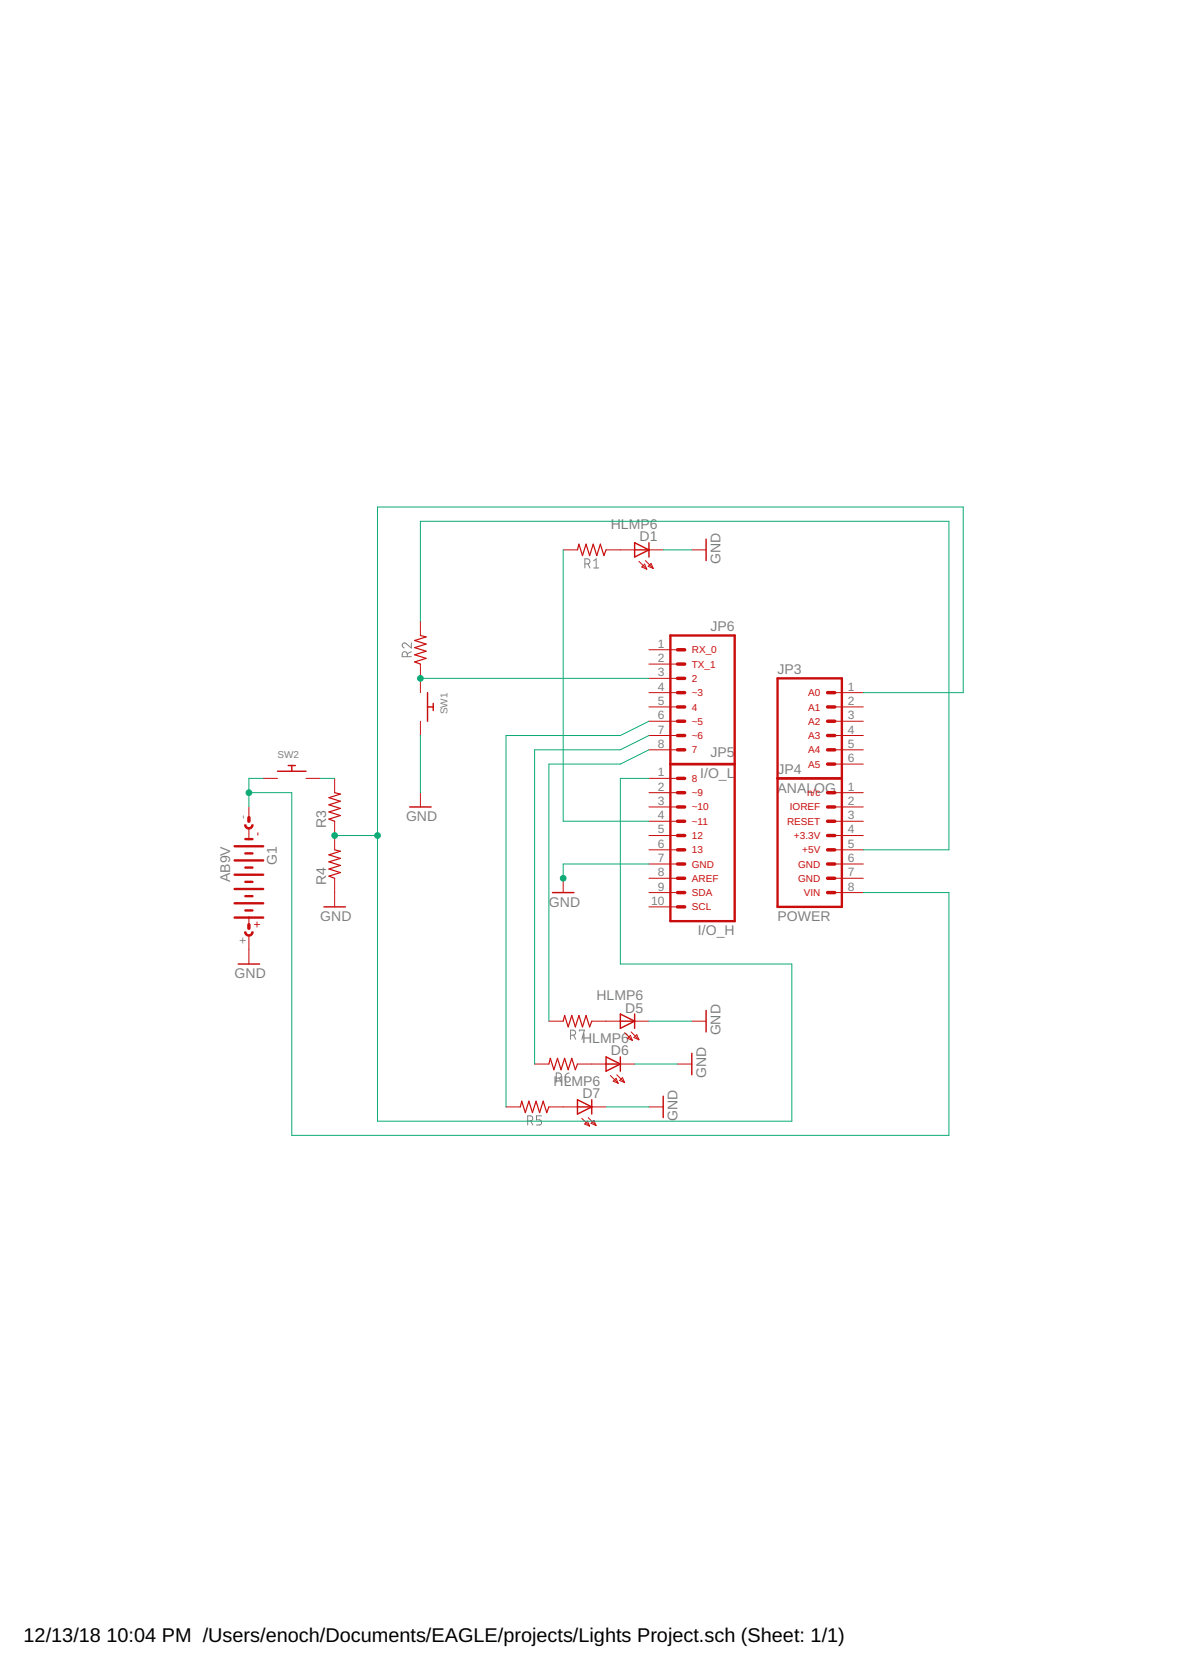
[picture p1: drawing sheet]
<svg xmlns="http://www.w3.org/2000/svg" width="210mm" height="297mm" viewBox="0 0 210 297" stroke-linecap="round" stroke-linejoin="round" font-family="sans-serif">
<g fill="none" stroke="#808080" stroke-width=".18">
<path d="M105.5 99.7l.5-.4v1.7M72.4 116.7v-.4a.46 .46 0 0 0-.5-.5 .46 .46 0 0 0-.4 .5v.4h1.6M73.1 114.3v.9l-.9-.8a.44 .44 0 0 0-.7 .2 .44 .44 0 0 0 .3 .6M73.1 115.8l-.7 .4M103.9 100.2h.5a.46 .46 0 0 0 .5-.4 .46 .46 0 0 0-.5-.5h-.5v1.7M104.5 100.2l.4 .8M105.5 101h.9M93.8 199.3h.5a.46 .46 0 0 0 .4-.5 .46 .46 0 0 0-.4-.4h-.5v1.6M94.3 199.3l.4 .7M96.2 198.4h-.8v.7h.5a.46 .46 0 0 1 .4 .4 .46 .46 0 0 1-.4 .5h-.5M98.9 191.6h.4a.46 .46 0 0 0 .5-.4 .46 .46 0 0 0-.5-.5h-.4v1.7M99.4 191.6l.4 .8"/>
<path d="M100.4 191.5h.6a.45 .45 0 0 1 .3 .4 .45 .45 0 0 1-.4 .5 .45 .45 0 0 1-.5-.5zM101.2 190.7l-.3 .1a.68 .68 0 0 0-.5 .7M101.4 184h.5a.46 .46 0 0 0 .4-.4 .46 .46 0 0 0-.4-.5h-.5v1.6M102 184l.3 .7M103 183.3v-.2h.9l-.5 1.6"/>
</g>
<g fill="none" stroke="#c90d0c" stroke-width=".42">
<path d="M119.1 113h11.5v50.7h-11.5zM119.1 135.8h11.5M138.2 138.4h11.4M138.2 120.6h11.4v40.6h-11.4zM41.7 150.4h5.1M41.7 153h5.1M41.7 155.5h5.1M41.7 158h5.1M43.6 149.2h1.3M43.6 151.7h1.3M43.6 154.2h1.3M43.6 156.8h1.3"/>
<path d="M43.6 159.3h1.3M41.7 163.1h5.1M41.7 160.6h5.1M43.6 161.8h1.3"/>
</g>
<g fill="none" stroke="#c90d0c" stroke-width=".18">
<path d="M100.1 97.7h2.5M107.7 97.7h5.1M113.6 99.8l1.4 1.4M114.7 99.7l1.4 1.3M115.3 97.7h2.6M123 97.7h2.5M74.7 110.4v2.6M74.7 118v5.1M114.6 100.3l.4 .9-.9-.4zM115.2 100.7l.5-.5 .4 .8zM115.3 118h5.1M115.3 115.5h5.1"/>
<path d="M46.8 138.4h2.5M54.4 138.4h2.5M59.5 138.4v2.5M74.7 128.2v2.5M115.3 138.4h5.1M115.3 123.1h5.1M115.3 125.7h5.1M115.3 128.2h5.1M115.3 130.7h5.1M115.3 133.3h5.1M115.3 120.6h5.1M148.4 123.1h5"/>
<path d="M148.4 125.7h5M148.4 128.2h5M148.4 130.7h5M148.4 133.3h5M148.4 135.8h5M44.2 143.4v2.6M44.2 147.3v1.9M59.5 146v5.1M59.5 156.1v5.1M74.7 140.9v2.5M100.1 156.1v2.6M115.3 158.7h5.1"/>
<path d="M115.3 156.1h5.1M115.3 153.6h5.1M115.3 151.1h5.1M115.3 148.5h5.1M115.3 146h5.1M115.3 143.4h5.1M115.3 140.9h5.1M148.4 158.7h5M148.4 156.1h5M148.4 153.6h5M148.4 151.1h5M148.4 148.5h5"/>
<path d="M148.4 146h5M148.4 143.4h5M148.4 140.9h5M44.2 163.1v1.3M44.2 166.3v5.1M115.3 161.2h5.1M89.9 196.8h2.6M95 189.1h2.6M97.6 196.8h5M97.6 181.5h2.5M102.6 189.1h5.1M103.4 198.8l1.4 1.4"/>
<path d="M103.9 199.8l.5-.5 .4 .9zM104.5 198.7l1.4 1.4M105.2 196.8h2.5M105.2 181.5h5.1M105.6 199.2l.3 .9-.8-.4zM108.5 191.2l1.4 1.4M109 192.2l.5-.5 .4 .9zM109.6 191.1l1.4 1.3M110.3 189.1h2.5M110.6 191.6l.4 .8-.9-.3zM111 183.6l1.4 1.4M111.5 184.6l.5-.5 .4 .9z"/>
<path d="M112.2 183.4l1.4 1.4M112.8 181.5h2.5M113.2 183.9l.4 .9-.9-.4zM115.3 196.8h2.6M120.4 189.1h2.6M123 181.5h2.5"/>
</g>
<g fill="#c90d0c" stroke="#c90d0c" stroke-width=".18">
<path d="M43.5 165.7h.2a.51 .51 0 0 0 .5 .5 .51 .51 0 0 0 .5-.5h.3a.76 .76 0 0 1-.8 .7 .76 .76 0 0 1-.7-.7z" fill-rule="evenodd"/>
<path d="M43.5 146.6h.2a.51 .51 0 0 0 .5 .5 .51 .51 0 0 0 .5-.5h.3a.76 .76 0 0 1-.8 .8 .76 .76 0 0 1-.7-.8z" fill-rule="evenodd"/>
</g>
<g fill="none" stroke="#c90d0c" stroke-width=".61">
<path d="M120.4 118h1.3M120.4 115.5h1.3M120.4 128.2h1.3M120.4 125.7h1.3M120.4 123.1h1.3M120.4 133.3h1.3M120.4 130.7h1.3M120.4 138.4h1.3M120.4 120.6h1.3M147.1 128.2h1.3M147.1 125.7h1.3M147.1 123.1h1.3"/>
<path d="M147.1 133.3h1.3M147.1 130.7h1.3M147.1 135.8h1.3M44.2 145.4v.6M120.4 156.1h1.3M120.4 158.7h1.3M120.4 151.1h1.3M120.4 153.6h1.3M120.4 148.5h1.3M120.4 146h1.3M120.4 143.4h1.3M120.4 140.9h1.3"/>
<path d="M147.1 156.1h1.3M147.1 158.7h1.3M147.1 151.1h1.3M147.1 153.6h1.3M147.1 148.5h1.3M147.1 146h1.3M147.1 143.4h1.3M147.1 140.9h1.3M44.2 164.4v.6M120.4 161.2h1.3"/>
</g>
<g fill="none" stroke="#c90d0c" stroke-width=".25">
<path d="M112.8 96.5l2.5 1.2-2.5 1.3zM112.8 97.7h2.5M115.3 96.5v2.5M125.5 95.8v3.9M49.3 137.1h5.1M51.2 136.1h1.3M51.9 136.1v1M76 123.1v5.1M76 125.7h1M77 125v1.3M72.8 143.4h3.8M98.2 158.7h3.8"/>
<path d="M42.3 171.4h3.8M57.6 161.2h3.8M125.5 179.6v3.8M102.6 195.5l2.6 1.3-2.6 1.2zM102.6 196.8h2.6M105.2 195.5v2.5M107.7 187.9l2.6 1.2-2.6 1.3zM107.7 189.1h2.6M110.3 180.3l2.5 1.2-2.5 1.3zM110.3 187.9v2.5M110.3 181.5h2.5M112.8 180.3v2.5"/>
<path d="M117.9 194.9v3.8M123 187.2v3.9"/>
</g>
<path d="M102.6 97.7l.3-1 .6 2.1 .7-2.1 .6 2.1 .6-2.1 .7 2.1 .6-2.1 .6 2.1 .4-1.1M74.7 113l1 .2-2 .7 2 .6-2 .6 2 .7-2 .6 2 .6-2 .7 1 .3M59.5 140.9l1 .3-2 .6 2 .6-2 .7 2 .6-2 .6 2 .7-2 .6 1 .4M59.5 151.1l1 .2-2 .7 2 .6-2 .6 2 .6-2 .7 2 .6-2 .6 1 .4M92.5 196.8l.2-1.1 .7 2.1 .6-2.1 .6 2.1 .7-2.1 .6 2.1 .6-2.1 .7 2.1 .4-1M97.6 189.1l.2-1 .6 2.1 .7-2.1 .6 2.1 .7-2.1 .6 2.1 .6-2.1 .7 2.1 .3-1.1M100.1 181.5l.3-1 .6 2 .6-2 .7 2 .6-2 .6 2 .7-2 .6 2 .4-1" fill="none" stroke="#c90d0c" stroke-width=".21"/>
<g fill="none" stroke="#0dab76" stroke-width=".18">
<path d="M100.1 97.7v48.3h15.2M117.9 97.7h5.1M74.7 110.4v-17.7h94v58.4h-15.3M46.8 138.4h-2.6v5M56.9 138.4h2.6M74.7 120.6h40.6M74.7 130.7v10.2M115.3 128.2l-5 2.5h-20.4v66.1M115.3 130.7l-5 2.6h-15.3v55.8M115.3 133.3l-5 2.5h-12.7v45.7M153.4 123.1h17.8v-33h-104.1v109.2h73.6v-27.9h-30.4v-33h5M44.2 140.9h7.7v60.9h116.8v-43.1h-15.3"/>
<path d="M59.5 148.5h7.6M115.3 153.6h-15.2v2.5M107.7 196.8h7.6M112.8 189.1h7.6M115.3 181.5h7.7"/>
</g>
<g fill="#0dab76" stroke="#0dab76" stroke-width=".18">
<circle cx="44.2" cy="140.9" r=".51"/>
<circle cx="74.7" cy="120.6" r=".51"/>
<circle cx="100.1" cy="156.1" r=".51"/>
<circle cx="59.5" cy="148.5" r=".51"/>
<circle cx="67.1" cy="148.5" r=".51"/>
</g>
<g font-size="3.5">
<text x="4.2" y="291.8">12/13/18</text>
<text x="18.9" y="291.8">10:04 PM /Users/enoch/Documents/EAGLE/projects/Lights Project.sch (Sheet: 1/1)</text>
</g>
<g font-size="2.5" fill="#808080">
<text x="108.5" y="94.1">HLMP6</text>
<text x="113.7" y="96.2">D1</text>
<text x="128" y="100.3" transform="rotate(-90 128 100.3)">GND</text>
<text x="126.3" y="112.2">JP6</text>
<text x="138.2" y="119.8">JP3</text>
<text x="126.3" y="134.6">JP5</text>
<text x="138.2" y="137.6">JP4</text>
<text x="124.5" y="138.4">I/O_L</text>
<text x="138.2" y="140.9">ANALOG</text>
<text x="58" y="147.2" transform="rotate(-90 58 147.2)">R3</text>
<text x="72.2" y="146">GND</text>
<text x="49.2" y="153.7" transform="rotate(-90 49.2 153.7)">G1</text>
<text x="40.9" y="156.8" transform="rotate(-90 40.9 156.8)">AB9V</text>
<text x="58" y="157.4" transform="rotate(-90 58 157.4)">R4</text>
<text x="97.6" y="161.2">GND</text>
<text x="56.9" y="163.8">GND</text>
<text x="124.1" y="166.3">I/O_H</text>
<text x="138.2" y="163.8">POWER</text>
<text x="41.7" y="173.9">GND</text>
<text x="106" y="177.8">HLMP6</text>
<text x="103.5" y="185.5">HLMP6</text>
<text x="111.1" y="180">D5</text>
<text x="128" y="184.1" transform="rotate(-90 128 184.1)">GND</text>
<text x="108.6" y="187.6">D6</text>
<text x="125.5" y="191.7" transform="rotate(-90 125.5 191.7)">GND</text>
<text x="98.4" y="193.1">HLMP6</text>
<text x="103.5" y="195.2">D7</text>
<text x="120.4" y="199.3" transform="rotate(-90 120.4 199.3)">GND</text>
</g>
<g font-size="2.1" fill="#808080">
<text x="116.9" y="117.7">2</text>
<text x="116.9" y="115.2">1</text>
<text x="116.9" y="125.3">5</text>
<text x="116.9" y="122.8">4</text>
<text x="116.9" y="120.2">3</text>
<text x="150.7" y="122.8">1</text>
<text x="150.7" y="125.3">2</text>
<text x="116.9" y="130.4">7</text>
<text x="116.9" y="127.9">6</text>
<text x="150.7" y="127.9">3</text>
<text x="150.7" y="130.4">4</text>
<text x="116.9" y="132.9">8</text>
<text x="150.7" y="132.9">5</text>
<text x="150.7" y="135.5">6</text>
<text x="116.9" y="143.1">3</text>
<text x="116.9" y="140.5">2</text>
<text x="116.9" y="138">1</text>
<text x="150.7" y="143.1">2</text>
<text x="150.7" y="140.5">1</text>
<text x="43.9" y="145.6" transform="rotate(-90 43.9 145.6)">-</text>
<text x="116.9" y="148.2">5</text>
<text x="116.9" y="145.6">4</text>
<text x="150.7" y="148.2">4</text>
<text x="150.7" y="145.6">3</text>
<text x="116.9" y="155.8">8</text>
<text x="116.9" y="153.2">7</text>
<text x="116.9" y="150.7">6</text>
<text x="150.7" y="155.8">7</text>
<text x="150.7" y="153.2">6</text>
<text x="150.7" y="150.7">5</text>
<text x="115.7" y="160.9">10</text>
<text x="116.9" y="158.3">9</text>
<text x="150.7" y="158.3">8</text>
<text x="43.9" y="167.9" transform="rotate(-90 43.9 167.9)">+</text>
</g>
<g font-size="2.1" fill="#c90d0c">
<text x="46.4" y="148.6" transform="rotate(-90 46.4 148.6)">-</text>
<text x="46.4" y="165" transform="rotate(-90 46.4 165)">+</text>
</g>
<g font-size="1.8" fill="#c90d0c">
<text x="123" y="116.1">RX_0</text>
<text x="123" y="118.7">TX_1</text>
<text x="123" y="121.2">2</text>
<text x="123" y="123.8">~3</text>
<text x="143.6" y="123.8">A0</text>
<text x="123" y="126.3">4</text>
<text x="123" y="128.8">~5</text>
<text x="123" y="131.4">~6</text>
<text x="143.6" y="131.4">A3</text>
<text x="143.6" y="128.8">A2</text>
<text x="143.6" y="126.3">A1</text>
<text x="123" y="133.9">7</text>
<text x="143.6" y="136.5">A5</text>
<text x="143.6" y="133.9">A4</text>
<text x="123" y="139">8</text>
<text x="123" y="141.5">~9</text>
<text x="143.4" y="141.5">n/c</text>
<text x="123" y="144.1">~10</text>
<text x="123" y="146.6">~11</text>
<text x="123" y="149.2">12</text>
<text x="139.9" y="146.6">RESET</text>
<text x="140.4" y="144.1">IOREF</text>
<text x="141.1" y="149.2">+3.3V</text>
<text x="123" y="154.2">GND</text>
<text x="123" y="151.7">13</text>
<text x="141.9" y="154.2">GND</text>
<text x="142.6" y="151.7">+5V</text>
<text x="123" y="156.8">AREF</text>
<text x="123" y="159.3">SDA</text>
<text x="123" y="161.8">SCL</text>
<text x="141.9" y="156.8">GND</text>
<text x="142.8" y="159.3">VIN</text>
</g>
<g font-size="1.8" fill="#808080">
<text x="79.5" y="127" transform="rotate(-90 79.5 127)">SW1</text>
<text x="49.3" y="134.8">SW2</text>
</g>
</svg>
